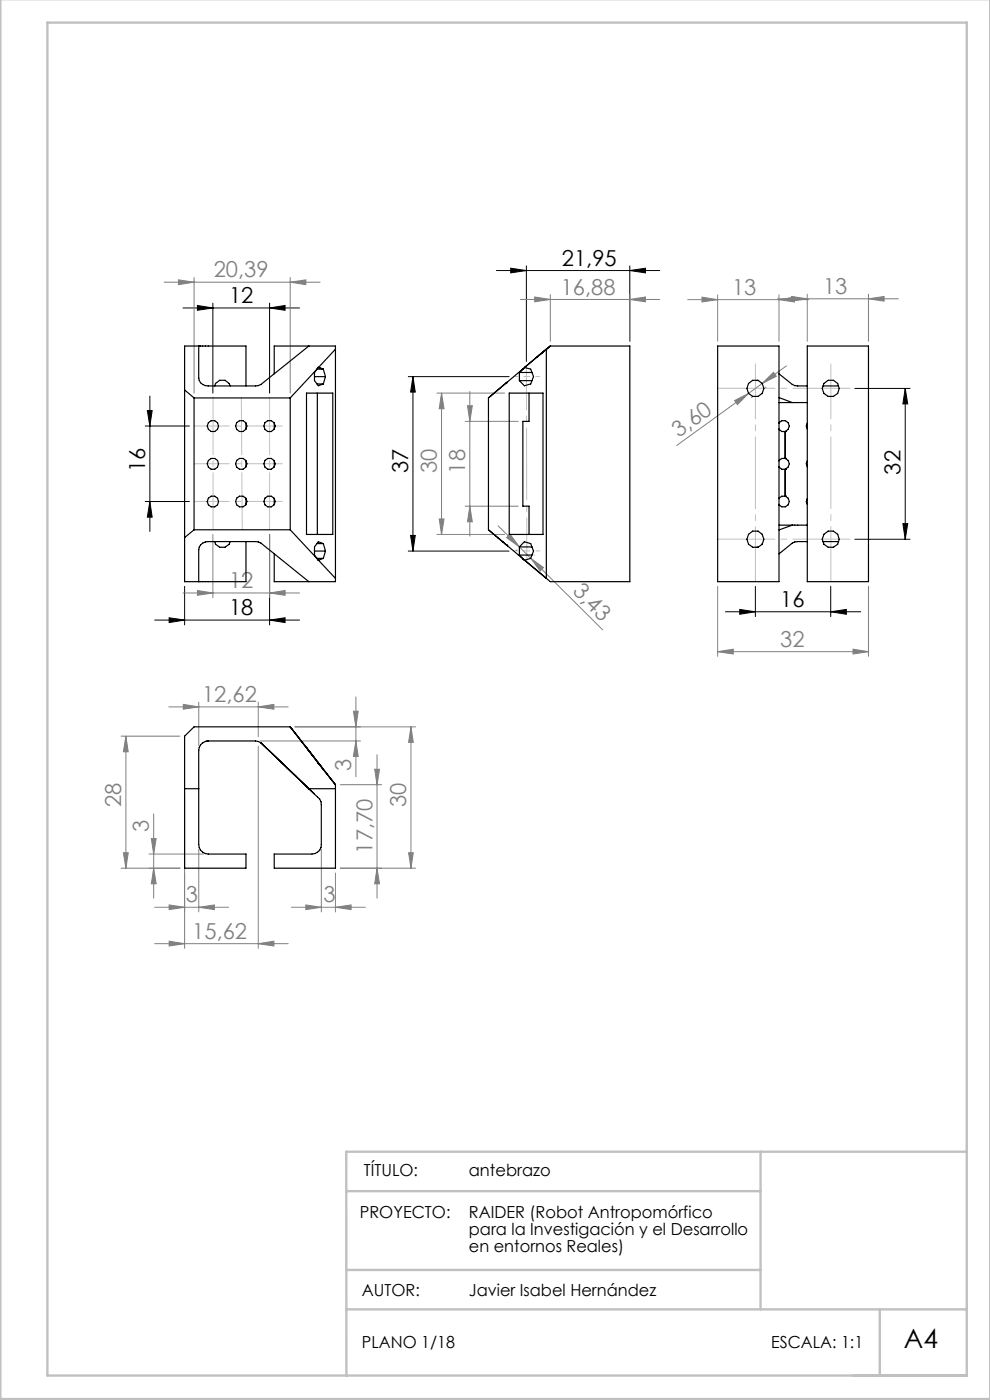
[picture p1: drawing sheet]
<svg xmlns="http://www.w3.org/2000/svg" width="210mm" height="297mm" viewBox="0 0 210 297" stroke-linecap="round" stroke-linejoin="round" font-family="sans-serif">
<g fill="none" stroke="#000" stroke-width=".21">
<path d="M105.3 57.4h34.6M108.3 56.9l3.4 .5-3.4 .5zM111.7 56.4v20.3M133.6 57.4l3.3-.5v1zM133.6 56.4v16M38.8 65.3h24.7M41.9 64.8l3.3 .5-3.3 .5zM45.2 64.3v19.1M57.2 65.3l3.3-.5v1zM57.2 64.3v19.1M86.6 79.9h21.4M87.6 79.9l.5 3.3h-1z"/>
<path d="M87.6 79.9v37M30.8 90.4h9.4M31.3 87.1h1l-.5 3.3zM31.8 84v28.7M181.3 82.4h11.7M192 82.4v32M192 82.4l.5 3.3h-1zM30.8 106.4h9.4M31.8 106.4l.5 3.3h-1zM57.2 113.4v19.2M86.6 116.9h21.4M87.1 113.6h1l-.5 3.3z"/>
<path d="M181.3 114.4h11.7M191.5 111.1h1l-.5 3.3zM32.8 131.5h30.7M35.9 131.1l3.3 .4-3.3 .6zM39.2 124.4v8.2M57.2 131.5l3.3-.4v1zM153.9 129.8h28.7M156.9 129.3l3.3 .5-3.3 .5zM160.2 124.4v6.4M176.2 129.8l3.3-.5v1zM176.2 124.4v6.4"/>
</g>
<g fill="none" stroke="#808080" stroke-width=".21">
<path d="M34.8 59.9h33.1M37.9 59.4l3.3 .5-3.3 .5zM41.2 58.9v24.5M61.6 59.9l3.3-.5v1zM61.6 58.9v24.5M110.4 63.5h29.5M113.4 63l3.3 .5-3.3 .5zM116.7 62.5v9.9M133.6 63.5l3.3-.5v1zM133.6 62.5v9.9M145.9 63.6h25.7M148.9 63l3.3 .6-3.3 .5z"/>
<path d="M152.2 62.5v9.9M164.9 63.4h25.7M165.2 63.6l3.3-.6v1.1zM165.2 62.5v9.9M166.8 77.6l-5.1 3.7M167.9 62.9l3.3 .5-3.3 .5zM171.2 62.4v10M184.2 63.4l3.3-.5v1zM184.2 62.4v10M92.7 83.4h14.3M93.7 83.4v30M93.7 83.4l.5 3.3h-1z"/>
<path d="M98.7 89.4h11.2M99.2 86.1h1l-.5 3.3zM99.7 83v30.7M155.8 85l3-1.5-2.4 2.3zM158.8 83.5l-15.3 11M159.3 84.3h.1M161.7 81.3l2.4-2.3 .6 .8zM161.7 81.3l-2.9 2.2M162.3 82.2h.1M45.2 113.4v13.4M57.2 113.4v13.4M92.7 113.4h14.3"/>
<path d="M93.2 110.1h1l-.5 3.3zM98.7 107.4h11.2M99.7 107.4l.5 3.3h-1zM105.7 111.5l4.5 4.5M107.5 114l.7-.7 2 2.7zM109.5 116.7h.1M110.2 116l17.6 17.6M112.6 118.5l2.7 1.9-.7 .7zM113.3 117.8h.1M38.8 125.8h24.7M41.9 125.3l3.3 .5-3.3 .5zM57.2 125.8l3.3-.5v1z"/>
<path d="M152.2 138.3l3.3-.6v1zM152.2 124.4v14.8M152.2 138.3h32M180.9 137.7l3.3 .6-3.3 .4zM184.2 124.4v14.8M25.7 156.2h12.5M26.7 156.2v28M26.7 156.2l.5 3.3h-1zM35.8 150h25.3M38.9 149.4l3.3 .6-3.3 .5zM42.2 148.9v9.3M54.8 150l3.3-.6v1.1z"/>
<path d="M54.8 148.9v7.4M54.8 158.3v42.9M55.2 157.2h21.3M62.5 154.2h25.7M75 150.9h1l-.5 3.3zM75.5 157.2l.5 3.3h-1zM75.5 147.8v17M87.2 154.2l.5 3.3h-1zM87.2 154.2v30M32.1 177.9h1l-.5 3.3zM32.6 172.7v17.8M39.2 168.3v32.9"/>
<path d="M72.2 166.5h8.8M79.5 163.2h1l-.5 3.3zM80 160.1v30.4M25.7 184.2h12.5M26.2 180.9h1l-.5 3.3zM31.6 181.2h11.6M32.6 184.2l.5 3.3h-1zM32.8 192.5h15.7M35.9 192l3.3 .5-3.3 .5zM35.9 199.7l3.3 .5-3.3 .5zM42.2 192.5l3.3-.5v1zM42.2 180.2v13.3"/>
<path d="M61.8 192.5h15.7M64.9 192l3.3 .5-3.3 .5zM68.2 180.2v13.3M71.2 192.5l3.3-.5v1zM71.2 185.2v8.3M72.2 184.2h16M80 184.2l.5 3.3h-1zM86.7 180.9h1l-.5 3.3zM32.8 200.2h28.3M54.8 200.2l3.3-.5v1z"/>
</g>
<path d="M109 79.9h5.5M109 116.9h5.5" fill="none" stroke="#c0c0c0" stroke-width=".21" stroke-dasharray="15.2 1.3 1.3 1.3" stroke-dashoffset="14.4"/>
<path d="M111.8 119.2l-.1-41.6" fill="none" stroke="#c0c0c0" stroke-width=".21" stroke-dasharray="15.2 1.3 1.3 1.3" stroke-dashoffset="5.9"/>
<path d="M152.2 82.4h28.1M152.2 114.4h28.1" fill="none" stroke="#c0c0c0" stroke-width=".21" stroke-dasharray="15.2 1.3 1.3 1.3" stroke-dashoffset="3.1"/>
<path d="M160.2 123.4v-46.2M176.2 123.4v-46.2" fill="none" stroke="#c0c0c0" stroke-width=".21" stroke-dasharray="15.2 1.3 1.3 1.3" stroke-dashoffset="3.6"/>
<path d="M41.2 90.4h18.7M41.2 98.4h18.7M41.2 106.4h18.7" fill="none" stroke="#c0c0c0" stroke-width=".21" stroke-dasharray="15.2 1.3 1.3 1.3" stroke-dashoffset="7.8"/>
<path d="M45.2 84.4v28M51.2 84.4l.2 28M57.2 84.4v28" fill="none" stroke="#c0c0c0" stroke-width=".21" stroke-dasharray="15.2 1.3 1.3 1.3" stroke-dashoffset="3.2"/>
<path d="M.1 -.1v296.9h209.9v-296.9M10.1 4.8h195v287h-195zM73.4 252.7h87.9M161.3 244.3v33.5M205.1 244.3h-131.7l.1 47.6M73.4 277.8h131.7M73.4 269.4h87.9M186.6 277.8v14" fill="none" stroke="#c0c0c0" stroke-width=".5"/>
<g fill="#000">
<path d="M41.9 64.8l3.3 .5-3.3 .5zM57.2 65.3l3.3-.5v1zM35.9 131.1l3.3 .4-3.3 .6zM57.2 131.5l3.3-.4v1zM108.3 56.9l3.4 .5-3.4 .5zM133.6 57.4l3.3-.5v1zM156.9 129.3l3.3 .5-3.3 .5zM176.2 129.8l3.3-.5v1z"/>
<path d="M31.3 87.1h1l-.5 3.3zM31.8 106.4l.5 3.3h-1zM87.6 79.9l.5 3.3h-1zM87.1 113.6h1l-.5 3.3zM192 82.4l.5 3.3h-1zM191.5 111.1h1l-.5 3.3z"/>
</g>
<g fill="#808080">
<path d="M41.9 125.3l3.3 .5-3.3 .5zM57.2 125.8l3.3-.5v1z"/>
<path d="M112.6 118.5l2.7 1.9-.7 .7zM107.5 114l.7-.7 2 2.7z"/>
<path d="M54.8 200.2l3.3-.5v1zM35.9 199.7l3.3 .5-3.3 .5z"/>
<path d="M184.2 63.4l3.3-.5v1zM167.9 62.9l3.3 .5-3.3 .5z"/>
<path d="M148.9 63l3.3 .6-3.3 .5zM165.2 63.6l3.3-.6v1.1zM152.2 138.3l3.3-.6v1zM180.9 137.7l3.3 .6-3.3 .4z"/>
<path d="M113.4 63l3.3 .5-3.3 .5zM133.6 63.5l3.3-.5v1z"/>
<path d="M155.8 85l3-1.5-2.4 2.3zM161.7 81.3l2.4-2.3 .6 .8z"/>
<path d="M79.5 163.2h1l-.5 3.3zM80 184.2l.5 3.3h-1z"/>
<path d="M99.2 86.1h1l-.5 3.3zM99.7 107.4l.5 3.3h-1zM32.6 184.2l.5 3.3h-1zM32.1 177.9h1l-.5 3.3z"/>
<path d="M26.7 156.2l.5 3.3h-1zM26.2 180.9h1l-.5 3.3z"/>
<path d="M93.7 83.4l.5 3.3h-1zM93.2 110.1h1l-.5 3.3z"/>
<path d="M86.7 180.9h1l-.5 3.3zM87.2 154.2l.5 3.3h-1z"/>
<path d="M75 150.9h1l-.5 3.3zM75.5 157.2l.5 3.3h-1z"/>
<path d="M37.9 59.4l3.3 .5-3.3 .5zM61.6 59.9l3.3-.5v1z"/>
<path d="M64.9 192l3.3 .5-3.3 .5zM71.2 192.5l3.3-.5v1z"/>
<path d="M35.9 192l3.3 .5-3.3 .5zM42.2 192.5l3.3-.5v1zM38.9 149.4l3.3 .6-3.3 .5zM54.8 150l3.3-.6v1.1z"/>
</g>
<g fill="none" stroke="#000" stroke-width=".25">
<path d="M42.2 73.4v6.8a1.81 1.81 0 0 0 2 1.7l10.6-.1 .6-.2 10.1-8.2M58.2 79.3v-5.9h13v50h-13v-5.9M66.7 79.9h2.3M67.2 78.3h1.4M67.3 78.2l-.6 .8v1.7l.8 1.1 1.1-.3M67.3 78.2l-5.7 6.2M67.5 77.9l-.2 .3M67.5 77.9l.1 .1M67.5 77.9l1.1 .4M67.6 78l1 .3M68.6 78.3l.4 1.6M69 79.9l-.4 1.6"/>
<path d="M71.2 74.1l-3.6 3.9M110.2 79h2.7M110.2 79v1.7M110.9 78.2l-.7 .8M110.9 78.2l-7.3 6.2M111.3 78l1.3 .3 .6 1.6-.6 1.6-1.4 .3-1-1.1M111.3 78l-.4 .2M111.3 77.9v.1M111.3 78l-1.1 1M115.9 74.1v48.6l-4.6-3.9M115.9 74.1l-4.6 3.9M116.7 73.4h16.9v50h-16.9l-5.4-4.6"/>
<path d="M116.7 73.4l-.8 .7M116.7 73.4l-2.4 2M116.7 73.4l-2.8 2.4M152.2 73.4h13v50h-13zM165.2 79.3l2.9 2.3 .5 .2 2.6 .1M171.2 73.4h13v50h-13zM39.2 82.7l2 1.7M41.2 84.4v28M41.2 84.4h20.4M45.5 81.9l.2-.6 .9-.6h1.1l.9 .6 .2 .6M52.2 81.9v-8.5h-13v50h13v-8.5M52.2 89.8v1.2"/>
<path d="M52.2 97.8v1.2M58.2 89.8v1.2M58.2 97.8v1.2M61.6 84.4v28M65 83.4h5.6v30h-5.6zM67.2 81.5h1.4M67.3 83.4v30M103.6 84.4v28l7.3 6.2M106.8 81.7l-3.2 2.7M107.4 81.2h.1M107.4 81.2l-.6 .5M107.4 81.2l-.2 .1"/>
<path d="M107.6 81l-.2 .2M108 83.4h7.2v30h-7.2zM110.2 80.7h2.7M112.2 83.4v6h-1.3v18h1.3v6M160.6 80.7h.1M165.2 89.7l.6-.5h.8l.6 .5 .2 .7-.2 .7-.6 .4M165.2 91.1l.6 .4h.8M165.2 99.1l.6 .5h.8M165.2 85.4h6M165.2 84.3l2.9 1.1M166.6 99.6h.1M166.6 91.5h.1"/>
<path d="M166.6 97.3h.1M166.6 97.3h-.8l-.6 .4M166.6 91.5v5.8M166.6 99.6v5.7M166.6 97.3l.6 .4 .2 .7-.2 .7-.6 .5M171.2 97.8l-.2 .6 .2 .6M171.2 89.8l-.2 .6 .2 .6M174.6 81.9h3.3M41.2 112.4h20.4M41.2 112.4l-2 1.6M45.5 114.9l.2 .6 .9 .6h1.1l.9-.6 .2-.6M52.2 105.8v1.2"/>
<path d="M58.2 105.8v1.2M61.6 112.4l5.7 6.2M66.7 116.9h2.3M67.2 115.3h1.4M67.2 118.5h1.4M67.3 118.6l.3 .2M67.6 118.8l3.6 3.9M68.6 115.3l-1.1-.4-.8 1.1v1.8l.6 .8M68.6 118.5l-1 .3M68.6 115.3l.4 1.6M69 116.9l-.4 1.6M106.2 114.5l-.6-.5 1.8 1.6"/>
<path d="M106.6 114.9l.1 .1M107.1 115.4l.3 .2M107.4 115.6h.1M107.4 115.6l.4 .3M110.2 116l1-1.1 1.4 .4 .6 1.6-.6 1.6-1.3 .3M110.2 116h2.7M110.2 117.8l.7 .8M110.2 117.8h2.7M110.2 116v1.8M110.9 118.6l.4 .2M111 118.6l.3 .2M111.1 118.7l.2 .1"/>
<path d="M160.6 116v.1M161.7 115.3l-.1 .2M165.2 111.4h6M166.6 105.3h.1M166.6 105.3l.6 .4 .2 .7-.2 .7-.6 .4h-.8l-.6-.4M166.6 105.3h-.8l-.6 .4M168.1 111.4l-2.9 1M171.2 114.9l-2.6 .1-.5 .2-2.9 2.3M171.2 105.8l-.2 .6 .2 .6M174.6 114.9h3.3M42.2 123.4v-6.8a1.86 1.86 0 0 1 2-1.7l10.6 .1 .6 .2 10.1 8.2M44.2 157.2h10l1.2 .4"/>
<path d="M44.2 157.2l-.6 .1M55.4 157.6l12.4 11.9 .3 .6 .1 .6v8.5a1.93 1.93 0 0 1-2 2h-8v3h13v-17.7M55.4 157.6l9.9 9.5M61.6 154.2h-20.4l-2 2v28h13v-3h-8a2.05 2.05 0 0 1-2-2v-20a1.95 1.95 0 0 1 1.4-1.9M61.6 154.2l5.7 7.3M61.6 154.2l5.9 7.7M61.6 154.2l7 9M39.2 167.3h3M60.8 162.8l2 1.9M65 166.8l.5 .5M65.5 167.3h.1M65.5 167.3h5.7"/>
<path d="M65.5 167.3l1.2 1.1M67.3 161.5l.2 .4M67.3 161.5l.2 .3M67.5 161.9l3.7 4.6M67.5 161.9h.1M67.5 161.8v.1M67.5 161.8l1.1 1.4M67.6 161.9l3.6 4.6M67.6 161.9l1 1.3"/>
<circle cx="45.2" cy="98.4" r="1.2"/>
<circle cx="45.2" cy="90.4" r="1.2"/>
<circle cx="51.2" cy="90.4" r="1.2"/>
<circle cx="51.2" cy="98.4" r="1.21"/>
<circle cx="57.2" cy="98.4" r="1.21"/>
<circle cx="57.2" cy="90.4" r="1.21"/>
<circle cx="160.2" cy="82.4" r="1.8"/>
<circle cx="176.2" cy="82.4" r="1.79"/>
<circle cx="45.2" cy="106.4" r="1.19"/>
<circle cx="51.2" cy="106.4" r="1.2"/>
<circle cx="57.2" cy="106.4" r="1.2"/>
<circle cx="160.2" cy="114.4" r="1.8"/>
<circle cx="176.2" cy="114.4" r="1.79"/>
</g>
<text font-size="5.6" x="191.7" y="286">A4</text>
<g font-size="4.7" fill="#808080">
<text x="45.3" y="58.8">20,39</text>
<text x="118.9" y="62.5">16,88</text>
<text x="155.3" y="62.5">13</text>
<text x="174.6" y="62.4">13</text>
<text x="144" y="92.9" transform="rotate(-36 144 92.9)">3,60</text>
<text x="92.7" y="100.3" transform="rotate(-90 92.7 100.3)">30</text>
<text x="98.7" y="100.5" transform="rotate(-90 98.7 100.5)">18</text>
<text x="48.6" y="124.8">12</text>
<text x="121.3" y="125.6" transform="rotate(45 121.3 125.6)">3,43</text>
<text x="165.5" y="137.2">32</text>
<text x="42.9" y="148.9">12,62</text>
<text x="74.5" y="163.5" transform="rotate(-90 74.5 163.5)">3</text>
<text x="25.7" y="171.2" transform="rotate(-90 25.7 171.2)">28</text>
<text x="86.2" y="171.2" transform="rotate(-90 86.2 171.2)">30</text>
<text x="31.6" y="176.6" transform="rotate(-90 31.6 176.6)">3</text>
<text x="79" y="181.1" transform="rotate(-90 79 181.1)">17,70</text>
<text x="39.4" y="191.4">3</text>
<text x="68.6" y="191.4">3</text>
<text x="40.8" y="199.2">15,62</text>
</g>
<g font-size="4.7">
<text x="119.2" y="56.4">21,95</text>
<text x="48.6" y="64.3">12</text>
<text x="30.8" y="100.2" transform="rotate(-90 30.8 100.2)">16</text>
<text x="86.6" y="100.3" transform="rotate(-90 86.6 100.3)">37</text>
<text x="191" y="100.7" transform="rotate(-90 191 100.7)">32</text>
<text x="48.6" y="130.5">18</text>
<text x="165.5" y="128.8">16</text>
</g>
<g font-size="3.5">
<text x="77.2" y="249.5">TÍTULO:</text>
<text x="99.5" y="249.5">antebrazo</text>
<text x="76.3" y="258.4">PROYECTO:</text>
<text x="99.5" y="258.4">RAIDER (Robot Antropomórfico</text>
<text x="99.5" y="262">para la Investigación y el Desarrollo</text>
<text x="99.5" y="265.5">en entornos Reales)</text>
<text x="76.8" y="274.9">AUTOR:</text>
<text x="99.5" y="274.9">Javier Isabel Hernández</text>
<text x="76.8" y="286">PLANO 1/18</text>
<text x="163.6" y="286">ESCALA: 1:1</text>
</g>
</svg>
